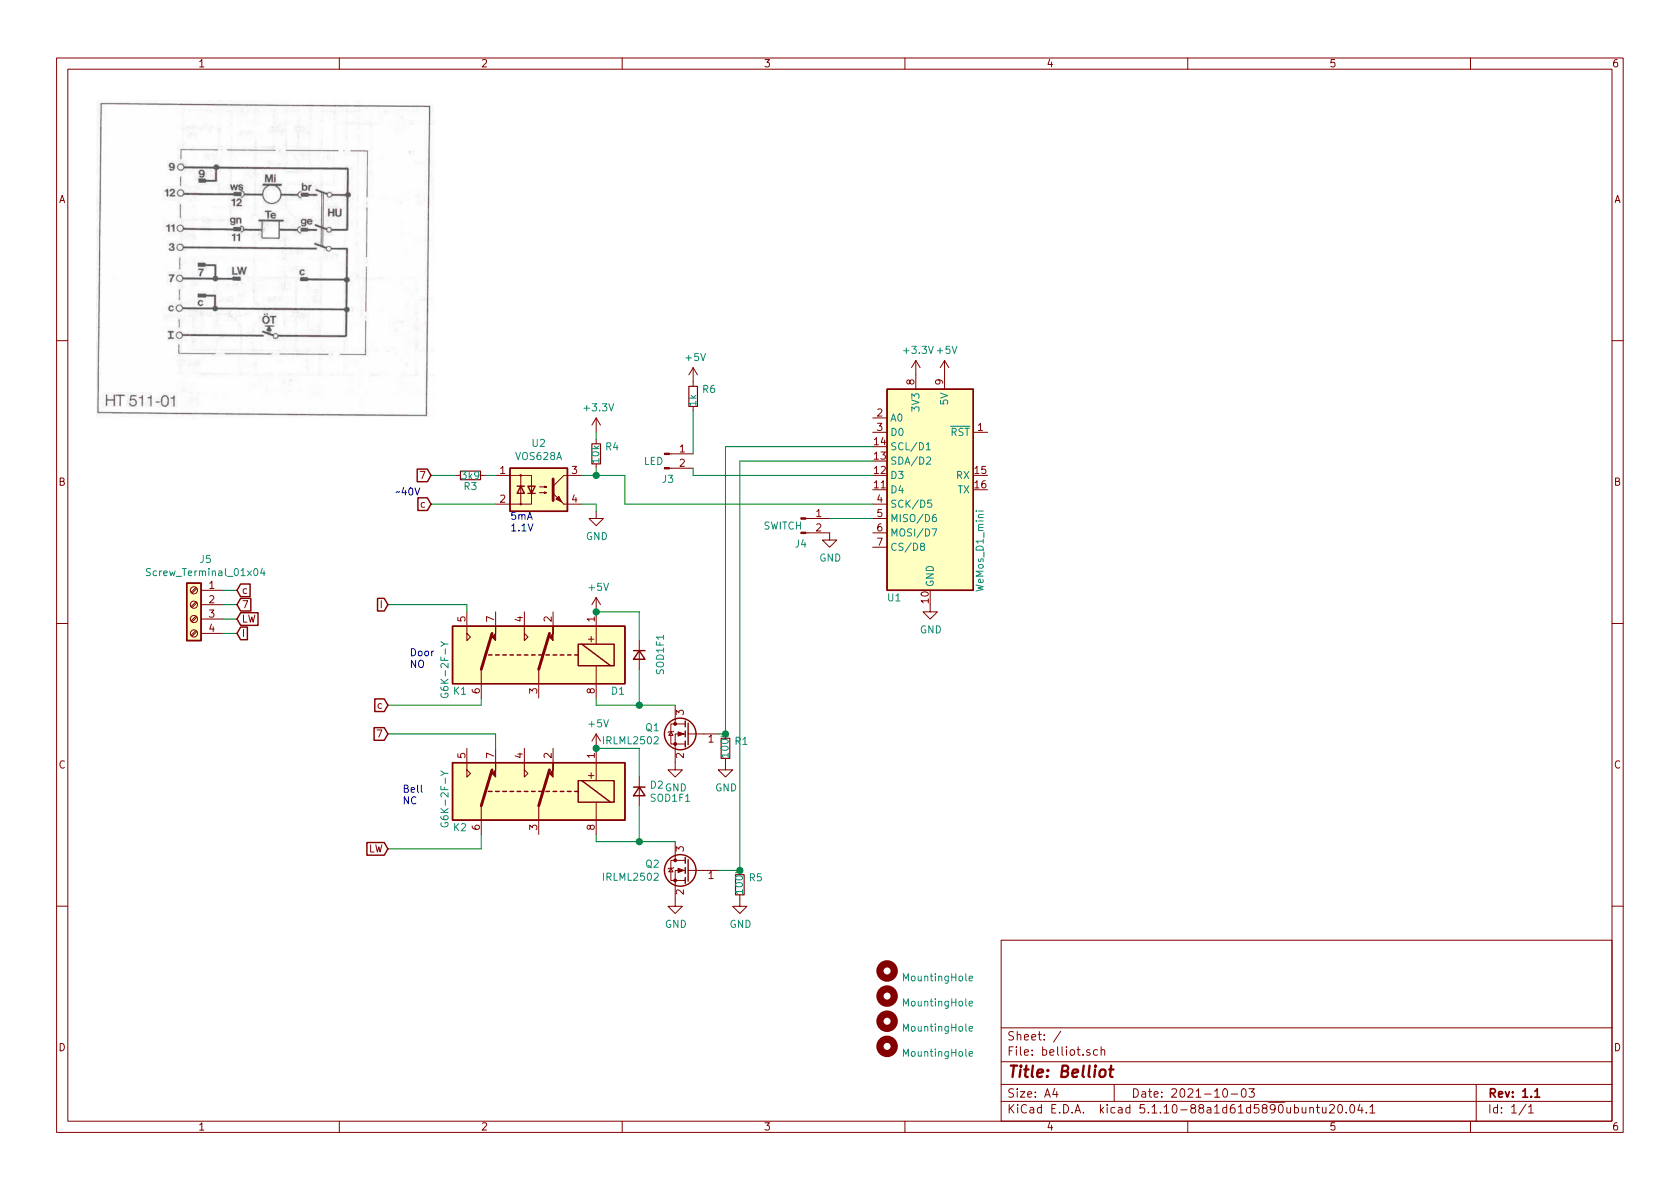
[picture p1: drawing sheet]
EESchema Schematic File Version 4
EELAYER 30 0
EELAYER END
$Descr A4 11693 8268
encoding utf-8
Sheet 1 1
Title "Belliot"
Date "2021-10-03"
Rev "1.1"
Comp ""
Comment1 ""
Comment2 ""
Comment3 ""
Comment4 ""
$EndDescr
$Comp
L belliot:VOS628A U2
U 1 1
P 3750 3400
F 0 "U2" H 3750 3725 50  0000 C CNN
F 1 "VOS628A" H 3750 3634 50  0000 C CNN
F 2 "belliot:SSOP-4_4.4x2.6mm_P1.27mm" H 3550 3200 50  0001 L CIN
F 3 "http://www.sharpsme.com/download/pc3h4-epdf" H 3775 3400 50  0001 L CNN
	1    3750 3400
	1    0    0    -1  
$EndComp
$Comp
L Device:R_Small R3
U 1 1
P 3275 3300
F 0 "R3" V 3350 3300 50  0000 C CNN
F 1 "3k9" V 3275 3300 50  0000 C CNN
F 2 "Resistor_SMD:R_0603_1608Metric_Pad0.98x0.95mm_HandSolder" H 3275 3300 50  0001 C CNN
F 3 "~" H 3275 3300 50  0001 C CNN
F 4 "C23018" H 3275 3300 50  0001 C CNN "LCSC"
	1    3275 3300
	0    1    1    0   
$EndComp
Wire Wire Line
	3450 3300 3375 3300
$Comp
L Device:R_Small R4
U 1 1
P 4150 3150
F 0 "R4" H 4091 3104 50  0000 R CNN
F 1 "10k" V 4150 3225 50  0000 R CNN
F 2 "Resistor_SMD:R_0603_1608Metric_Pad0.98x0.95mm_HandSolder" H 4150 3150 50  0001 C CNN
F 3 "~" H 4150 3150 50  0001 C CNN
F 4 "C25804" H 4150 3150 50  0001 C CNN "LCSC"
	1    4150 3150
	-1   0    0    1   
$EndComp
Wire Wire Line
	4050 3300 4150 3300
Wire Wire Line
	4150 3300 4150 3250
$Comp
L power:GND #PWR0101
U 1 1
P 4150 3550
F 0 "#PWR0101" H 4150 3300 50  0001 C CNN
F 1 "GND" H 4155 3377 50  0000 C CNN
F 2 "" H 4150 3550 50  0001 C CNN
F 3 "" H 4150 3550 50  0001 C CNN
	1    4150 3550
	1    0    0    -1  
$EndComp
$Comp
L power:+3.3V #PWR0102
U 1 1
P 4150 3000
F 0 "#PWR0102" H 4150 2850 50  0001 C CNN
F 1 "+3.3V" H 4165 3173 50  0000 C CNN
F 2 "" H 4150 3000 50  0001 C CNN
F 3 "" H 4150 3000 50  0001 C CNN
	1    4150 3000
	1    0    0    -1  
$EndComp
Wire Wire Line
	4050 3500 4150 3500
Wire Wire Line
	4150 3500 4150 3550
Wire Wire Line
	4150 3050 4150 3000
Connection ~ 4150 3300
$Comp
L MCU_Module:WeMos_D1_mini U1
U 1 1
P 6475 3400
F 0 "U1" H 6725 2650 50  0000 C CNN
F 1 "WeMos_D1_mini" V 6125 2975 50  0000 C CNN
F 2 "Module:WEMOS_D1_mini_light" H 6475 2250 50  0001 C CNN
F 3 "https://wiki.wemos.cc/products:d1:d1_mini#documentation" H 4625 2250 50  0001 C CNN
	1    6475 3400
	-1   0    0    -1  
$EndComp
$Comp
L power:GND #PWR0103
U 1 1
P 6475 4200
F 0 "#PWR0103" H 6475 3950 50  0001 C CNN
F 1 "GND" H 6480 4027 50  0000 C CNN
F 2 "" H 6475 4200 50  0001 C CNN
F 3 "" H 6475 4200 50  0001 C CNN
	1    6475 4200
	1    0    0    -1  
$EndComp
$Comp
L power:+3.3V #PWR0104
U 1 1
P 6375 2600
F 0 "#PWR0104" H 6375 2450 50  0001 C CNN
F 1 "+3.3V" H 6390 2773 50  0000 C CNN
F 2 "" H 6375 2600 50  0001 C CNN
F 3 "" H 6375 2600 50  0001 C CNN
	1    6375 2600
	1    0    0    -1  
$EndComp
$Comp
L Relay:G6K-2 K1
U 1 1
P 3750 4550
F 0 "K1" H 4350 4300 50  0000 R CNN
F 1 "G6K-2F-Y" V 4400 4650 50  0000 R CNN
F 2 "Relay_SMD:Relay_DPDT_Omron_G6K-2F-Y" H 3750 4550 50  0001 L CNN
F 3 "http://omronfs.omron.com/en_US/ecb/products/pdf/en-g6k.pdf" H 3750 4550 50  0001 C CNN
F 4 "C231389" H 3750 4550 50  0001 C CNN "LCSC"
	1    3750 4550
	-1   0    0    -1  
$EndComp
$Comp
L power:+5V #PWR0105
U 1 1
P 6575 2600
F 0 "#PWR0105" H 6575 2450 50  0001 C CNN
F 1 "+5V" H 6590 2773 50  0000 C CNN
F 2 "" H 6575 2600 50  0001 C CNN
F 3 "" H 6575 2600 50  0001 C CNN
	1    6575 2600
	1    0    0    -1  
$EndComp
$Comp
L power:+5V #PWR0106
U 1 1
P 4150 4250
F 0 "#PWR0106" H 4150 4100 50  0001 C CNN
F 1 "+5V" H 4165 4423 50  0000 C CNN
F 2 "" H 4150 4250 50  0001 C CNN
F 3 "" H 4150 4250 50  0001 C CNN
	1    4150 4250
	1    0    0    -1  
$EndComp
$Comp
L Relay:G6K-2 K2
U 1 1
P 3750 5500
F 0 "K2" H 4350 5250 50  0000 R CNN
F 1 "G6K-2F-Y" V 4400 5650 50  0000 R CNN
F 2 "Relay_SMD:Relay_DPDT_Omron_G6K-2F-Y" H 3750 5500 50  0001 L CNN
F 3 "http://omronfs.omron.com/en_US/ecb/products/pdf/en-g6k.pdf" H 3750 5500 50  0001 C CNN
F 4 "C231389" H 3750 5500 50  0001 C CNN "LCSC"
	1    3750 5500
	-1   0    0    -1  
$EndComp
$Comp
L power:+5V #PWR0107
U 1 1
P 4150 5200
F 0 "#PWR0107" H 4150 5050 50  0001 C CNN
F 1 "+5V" H 4165 5373 50  0000 C CNN
F 2 "" H 4150 5200 50  0001 C CNN
F 3 "" H 4150 5200 50  0001 C CNN
	1    4150 5200
	1    0    0    -1  
$EndComp
Text Notes 3550 3700 0    50   ~ 0
5mA\n1.1V\n
Text Notes 2750 3450 0    50   ~ 0
~~40V
Wire Wire Line
	4700 4900 4450 4900
Wire Wire Line
	4150 4900 4150 4850
Wire Wire Line
	4150 3300 4350 3300
Wire Wire Line
	5000 5100 5050 5100
Wire Wire Line
	5050 5100 5050 3100
Wire Wire Line
	5050 3100 6075 3100
$Comp
L power:GND #PWR0108
U 1 1
P 4700 5300
F 0 "#PWR0108" H 4700 5050 50  0001 C CNN
F 1 "GND" H 4705 5127 50  0000 C CNN
F 2 "" H 4700 5300 50  0001 C CNN
F 3 "" H 4700 5300 50  0001 C CNN
	1    4700 5300
	1    0    0    -1  
$EndComp
$Comp
L power:GND #PWR0109
U 1 1
P 4700 6250
F 0 "#PWR0109" H 4700 6000 50  0001 C CNN
F 1 "GND" H 4705 6077 50  0000 C CNN
F 2 "" H 4700 6250 50  0001 C CNN
F 3 "" H 4700 6250 50  0001 C CNN
	1    4700 6250
	1    0    0    -1  
$EndComp
Wire Wire Line
	4150 5800 4150 5850
Wire Wire Line
	4150 5850 4450 5850
Wire Wire Line
	5000 6050 5150 6050
Wire Wire Line
	5150 6050 5150 3200
Wire Wire Line
	5150 3200 6075 3200
$Comp
L Device:D_Small D1
U 1 1
P 4450 4550
F 0 "D1" V 4700 4350 50  0000 L CNN
F 1 "SOD1F1" H 4300 4700 50  0000 L CNN
F 2 "Diode_SMD:D_SOD-123F" V 4450 4550 50  0001 C CNN
F 3 "~" V 4450 4550 50  0001 C CNN
F 4 "1N4148WS" H 4450 4550 50  0001 C CNN "Alternative"
F 5 "C2128" H 4450 4550 50  0001 C CNN "LCSC"
	1    4450 4550
	0    1    1    0   
$EndComp
$Comp
L Device:D_Small D2
U 1 1
P 4450 5500
F 0 "D2" V 4404 5570 50  0000 L CNN
F 1 "SOD1F1" V 4495 5570 50  0000 L CNN
F 2 "Diode_SMD:D_SOD-123F" V 4450 5500 50  0001 C CNN
F 3 "~" V 4450 5500 50  0001 C CNN
F 4 "1N4148WS" H 4450 5500 50  0001 C CNN "Alternative"
F 5 "C2128" H 4450 5500 50  0001 C CNN "LCSC"
	1    4450 5500
	0    1    1    0   
$EndComp
Wire Wire Line
	4450 5400 4450 5200
Wire Wire Line
	4450 5200 4150 5200
Connection ~ 4150 5200
Wire Wire Line
	4450 5600 4450 5850
Connection ~ 4450 5850
Wire Wire Line
	4450 5850 4700 5850
Wire Wire Line
	4450 4450 4450 4250
Wire Wire Line
	4450 4250 4150 4250
Connection ~ 4150 4250
Wire Wire Line
	4450 4650 4450 4900
Connection ~ 4450 4900
Wire Wire Line
	4450 4900 4150 4900
Wire Wire Line
	3450 5200 3450 5100
Wire Wire Line
	3350 5800 3350 5900
Text Notes 2800 5600 0    50   ~ 0
Bell\nNC
Text Notes 2850 4650 0    50   ~ 0
Door\nNO
Wire Wire Line
	3250 4250 3250 4200
Wire Wire Line
	3250 4200 2700 4200
Wire Wire Line
	3350 4850 3350 4900
Wire Wire Line
	3350 4900 2700 4900
Text GLabel 2700 4900 0    50   Input ~ 0
c
Text GLabel 2700 5900 0    50   Input ~ 0
LW
Wire Wire Line
	2700 5900 3350 5900
Text GLabel 2700 5100 0    50   Input ~ 0
7
Wire Wire Line
	2700 5100 3450 5100
Text GLabel 2700 4200 0    50   Input ~ 0
I
Text GLabel 3000 3300 0    50   Input ~ 0
7
Text GLabel 3000 3500 0    50   Input ~ 0
c
$Comp
L Device:R_Small R1
U 1 1
P 5050 5200
F 0 "R1" H 4991 5154 50  0000 R CNN
F 1 "100k" V 5050 5275 50  0000 R CNN
F 2 "Resistor_SMD:R_0603_1608Metric_Pad0.98x0.95mm_HandSolder" H 5050 5200 50  0001 C CNN
F 3 "~" H 5050 5200 50  0001 C CNN
F 4 "C25803" H 5050 5200 50  0001 C CNN "LCSC"
	1    5050 5200
	-1   0    0    1   
$EndComp
Connection ~ 5050 5100
$Comp
L Device:R_Small R5
U 1 1
P 5150 6150
F 0 "R5" H 5091 6104 50  0000 R CNN
F 1 "100k" V 5150 6225 50  0000 R CNN
F 2 "Resistor_SMD:R_0603_1608Metric_Pad0.98x0.95mm_HandSolder" H 5150 6150 50  0001 C CNN
F 3 "~" H 5150 6150 50  0001 C CNN
F 4 "C25803" H 5150 6150 50  0001 C CNN "LCSC"
	1    5150 6150
	-1   0    0    1   
$EndComp
Connection ~ 5150 6050
$Comp
L power:GND #PWR0110
U 1 1
P 5150 6250
F 0 "#PWR0110" H 5150 6000 50  0001 C CNN
F 1 "GND" H 5155 6077 50  0000 C CNN
F 2 "" H 5150 6250 50  0001 C CNN
F 3 "" H 5150 6250 50  0001 C CNN
	1    5150 6250
	1    0    0    -1  
$EndComp
$Comp
L power:GND #PWR0111
U 1 1
P 5050 5300
F 0 "#PWR0111" H 5050 5050 50  0001 C CNN
F 1 "GND" H 5055 5127 50  0000 C CNN
F 2 "" H 5050 5300 50  0001 C CNN
F 3 "" H 5050 5300 50  0001 C CNN
	1    5050 5300
	1    0    0    -1  
$EndComp
Text GLabel 1650 4200 2    50   Input ~ 0
7
Text GLabel 1650 4100 2    50   Input ~ 0
c
Wire Wire Line
	1650 4200 1550 4200
Wire Wire Line
	1650 4100 1550 4100
Text GLabel 1650 4400 2    50   Input ~ 0
I
Wire Wire Line
	1650 4400 1550 4400
Text GLabel 1650 4300 2    50   Input ~ 0
LW
Wire Wire Line
	1650 4300 1550 4300
$Comp
L Device:Q_NMOS_GSD Q2
U 1 1
P 4800 6050
F 0 "Q2" H 5005 6096 50  0000 L CNN
F 1 "IRLML2502" H 5005 6005 50  0000 L CNN
F 2 "Package_TO_SOT_SMD:SOT-23_Handsoldering" H 5000 6150 50  0001 C CNN
F 3 "~" H 4800 6050 50  0001 C CNN
F 4 "C8545" H 4800 6050 50  0001 C CNN "LCSC"
F 5 "2N7002" H 4800 6050 50  0001 C CNN "Alternative"
	1    4800 6050
	-1   0    0    -1  
$EndComp
$Comp
L Device:Q_NMOS_GSD Q1
U 1 1
P 4800 5100
F 0 "Q1" H 5005 5146 50  0000 L CNN
F 1 "IRLML2502" H 5005 5055 50  0000 L CNN
F 2 "Package_TO_SOT_SMD:SOT-23_Handsoldering" H 5000 5200 50  0001 C CNN
F 3 "~" H 4800 5100 50  0001 C CNN
F 4 "C8545" H 4800 5100 50  0001 C CNN "LCSC"
F 5 "2N7002" H 4800 5100 50  0001 C CNN "Alternative"
	1    4800 5100
	-1   0    0    -1  
$EndComp
$Comp
L Device:R_Small R6
U 1 1
P 4825 2750
F 0 "R6" H 4766 2704 50  0000 R CNN
F 1 "1k" V 4825 2825 50  0000 R CNN
F 2 "Resistor_SMD:R_0603_1608Metric_Pad0.98x0.95mm_HandSolder" H 4825 2750 50  0001 C CNN
F 3 "~" H 4825 2750 50  0001 C CNN
F 4 "C21190" H 4825 2750 50  0001 C CNN "LCSC"
	1    4825 2750
	-1   0    0    1   
$EndComp
Wire Wire Line
	6075 3300 4825 3300
Wire Wire Line
	4825 3300 4825 3250
$Comp
L power:GND #PWR0112
U 1 1
P 5775 3700
F 0 "#PWR0112" H 5775 3450 50  0001 C CNN
F 1 "GND" H 5780 3527 50  0000 C CNN
F 2 "" H 5775 3700 50  0001 C CNN
F 3 "" H 5775 3700 50  0001 C CNN
	1    5775 3700
	1    0    0    -1  
$EndComp
$Comp
L Connector:Conn_01x02_Male J3
U 1 1
P 4625 3150
F 0 "J3" H 4650 2975 50  0000 C CNN
F 1 "LED" H 4550 3100 50  0000 C CNN
F 2 "Connector_PinHeader_2.54mm:PinHeader_1x02_P2.54mm_Vertical" H 4625 3150 50  0001 C CNN
F 3 "~" H 4625 3150 50  0001 C CNN
	1    4625 3150
	1    0    0    -1  
$EndComp
Wire Wire Line
	4825 2850 4825 3150
$Comp
L power:+5V #PWR0113
U 1 1
P 4825 2650
F 0 "#PWR0113" H 4825 2500 50  0001 C CNN
F 1 "+5V" H 4840 2823 50  0000 C CNN
F 2 "" H 4825 2650 50  0001 C CNN
F 3 "" H 4825 2650 50  0001 C CNN
	1    4825 2650
	1    0    0    -1  
$EndComp
$Comp
L Connector:Conn_01x02_Male J4
U 1 1
P 5575 3600
F 0 "J4" H 5575 3425 50  0000 C CNN
F 1 "SWITCH" H 5450 3550 50  0000 C CNN
F 2 "Connector_PinHeader_2.54mm:PinHeader_1x02_P2.54mm_Vertical" H 5575 3600 50  0001 C CNN
F 3 "~" H 5575 3600 50  0001 C CNN
	1    5575 3600
	1    0    0    -1  
$EndComp
$Comp
L Mechanical:MountingHole H1
U 1 1
P 6175 6750
F 0 "H1" H 6275 6796 50  0001 L CNN
F 1 "MountingHole" H 6275 6705 50  0000 L CNN
F 2 "MountingHole:MountingHole_2.7mm" H 6175 6750 50  0001 C CNN
F 3 "~" H 6175 6750 50  0001 C CNN
	1    6175 6750
	1    0    0    -1  
$EndComp
$Comp
L Mechanical:MountingHole H2
U 1 1
P 6175 6925
F 0 "H2" H 6275 6971 50  0001 L CNN
F 1 "MountingHole" H 6275 6880 50  0000 L CNN
F 2 "MountingHole:MountingHole_2.7mm" H 6175 6925 50  0001 C CNN
F 3 "~" H 6175 6925 50  0001 C CNN
	1    6175 6925
	1    0    0    -1  
$EndComp
$Comp
L Mechanical:MountingHole H3
U 1 1
P 6175 7100
F 0 "H3" H 6275 7146 50  0001 L CNN
F 1 "MountingHole" H 6275 7055 50  0000 L CNN
F 2 "MountingHole:MountingHole_2.7mm" H 6175 7100 50  0001 C CNN
F 3 "~" H 6175 7100 50  0001 C CNN
	1    6175 7100
	1    0    0    -1  
$EndComp
$Comp
L Mechanical:MountingHole H4
U 1 1
P 6175 7275
F 0 "H4" H 6275 7321 50  0001 L CNN
F 1 "MountingHole" H 6275 7230 50  0000 L CNN
F 2 "MountingHole:MountingHole_2.7mm" H 6175 7275 50  0001 C CNN
F 3 "~" H 6175 7275 50  0001 C CNN
	1    6175 7275
	1    0    0    -1  
$EndComp
Wire Wire Line
	3000 3500 3450 3500
Wire Wire Line
	3000 3300 3175 3300
Wire Wire Line
	6075 3500 4350 3500
Wire Wire Line
	4350 3500 4350 3300
Wire Wire Line
	6075 3600 5775 3600
$Comp
L Connector:Screw_Terminal_01x04 J5
U 1 1
P 1350 4200
F 0 "J5" H 1268 4517 50  0000 C CNN
F 1 "Screw_Terminal_01x04" H 1268 4426 50  0000 C CNN
F 2 "TerminalBlock_Phoenix:TerminalBlock_Phoenix_MKDS-1,5-4-5.08_1x04_P5.08mm_Horizontal" H 1350 4200 50  0001 C CNN
F 3 "~" H 1350 4200 50  0001 C CNN
F 4 "C173286" H 1350 4200 50  0001 C CNN "LCSC"
	1    1350 4200
	-1   0    0    -1  
$EndComp
$EndSCHEMATC
